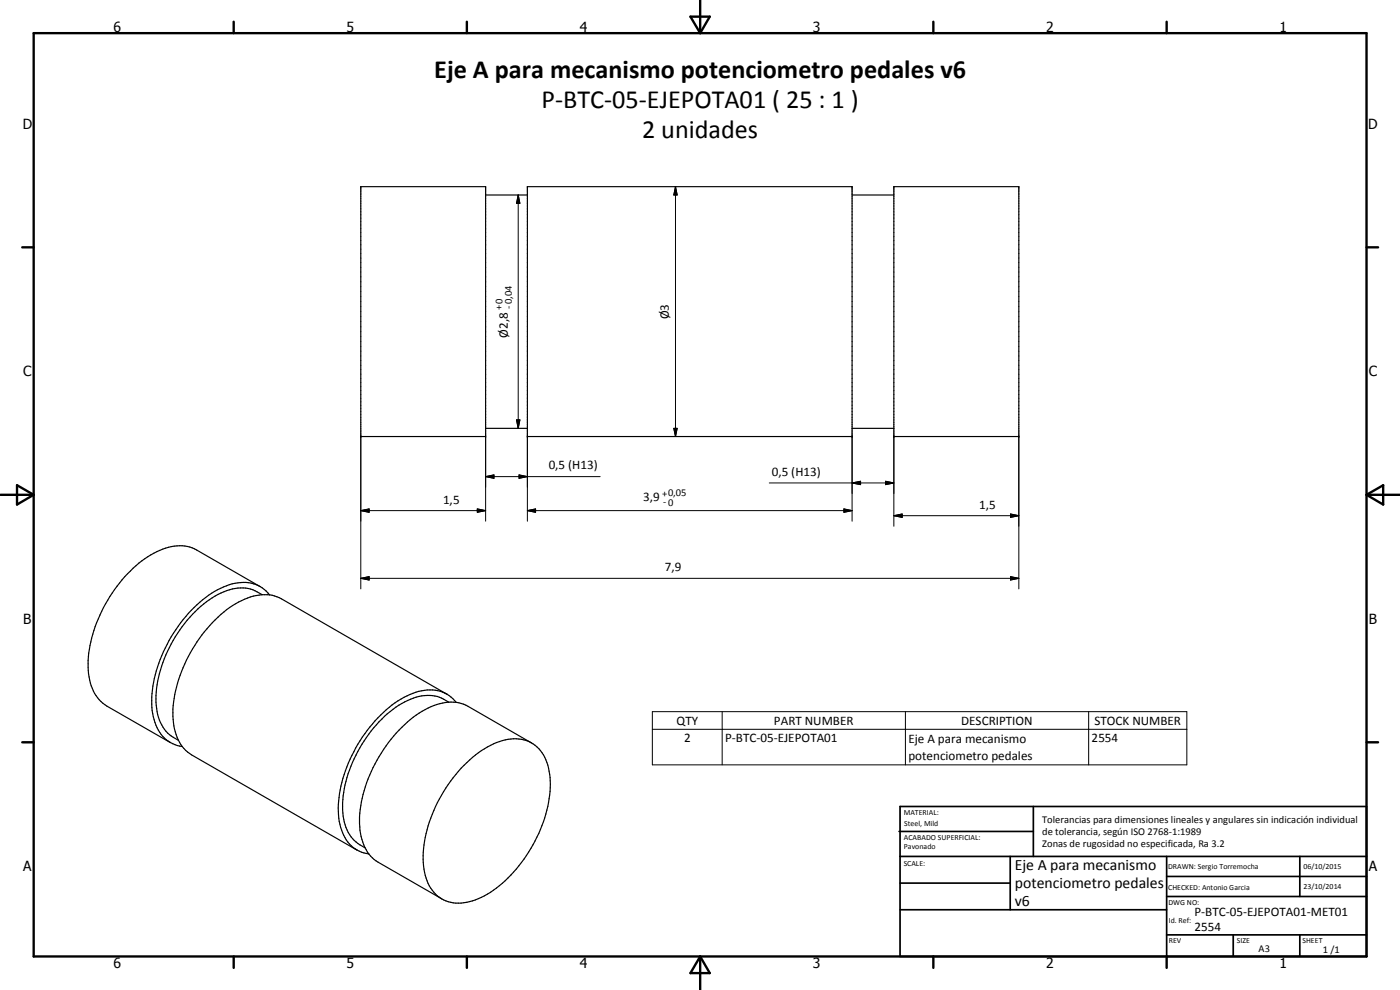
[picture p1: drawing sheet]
<svg xmlns="http://www.w3.org/2000/svg" width="420mm" height="297mm" viewBox="0 0 420 297" stroke-linecap="round" stroke-linejoin="round" font-family="sans-serif">
<g fill="none" stroke="#000" stroke-width=".35">
<path d="M108.3 56h37.4v75h-37.4zM145.7 58.5h12.6M158.3 56h97.4v75h-97.4zM255.7 58.5h12.6M268.3 56h37.5v75h-37.5zM145.7 128.5h12.6M255.7 128.5h12.6M78.1 176l-19.1-11a12.5 12.5 0 0 0-11.9 .5 39.2 39.2 0 0 0-17.6 20.2 31.4 31.4 0 0 0-2.4 19.2 11.5 11.5 0 0 0 4.9 6.9l19.1 11M78.1 176a12.5 12.5 0 0 0-11.9 .5 39.3 39.3 0 0 0-17.7 20.2 31.6 31.6 0 0 0-2.5 18.4 10.4 10.4 0 0 0 8.7 8.9M78.1 176l1.8 1.3 1 1.2M78.7 178.4a11.5 11.5 0 0 0-12.4-.5 37.5 37.5 0 0 0-17.8 22 23.9 23.9 0 0 0-.7 16.1 10.5 10.5 0 0 0 5.7 6.1M134.1 208.3l-49.7-28.6a12 12 0 0 0-11 .1 37.5 37.5 0 0 0-16.9 17.1 33.7 33.7 0 0 0-4.1 21.8 12 12 0 0 0 5.1 7.8l49.6 28.6"/>
<path d="M134.7 210.7a12 12 0 0 0-13.3-.1 38.8 38.8 0 0 0-17.9 24.9 20.3 20.3 0 0 0 1.4 14.9l.9 1.2a11.4 11.4 0 0 0 3.7 2.8M136.9 210.7a10.1 10.1 0 0 0-11.2-3.3 31.9 31.9 0 0 0-16.2 12.7 39.8 39.8 0 0 0-7.9 24.4 12.5 12.5 0 0 0 5.6 10.6M136.9 210.7l2.2 .6 1.4 .6 19 11M136.9 210.7a19.9 19.9 0 0 0-14.6 5.9 43.8 43.8 0 0 0-14.4 28.4 15.9 15.9 0 0 0 3.8 12.4l1.8 1.3 19.1 11M138.4 230.5a27 27 0 0 1 14.1-8.7 10.2 10.2 0 0 1 12.1 8.7 32.9 32.9 0 0 1-3.5 20.7 39.3 39.3 0 0 1-16.6 18 12.8 12.8 0 0 1-11.4 .8 11.9 11.9 0 0 1-6-10.2 39.5 39.5 0 0 1 9.7-27.4zM107.2 255.1l1.3 .6 2.2 .5"/>
</g>
<g fill="#000">
<circle cx="108.3" cy="131" r=".18"/>
<circle cx="145.7" cy="131" r=".18"/>
<circle cx="158.3" cy="131" r=".18"/>
<circle cx="255.7" cy="131" r=".18"/>
<circle cx="268.3" cy="131" r=".18"/>
<circle cx="305.8" cy="131" r=".18"/>
</g>
<g fill="none" stroke="#000" stroke-width=".71">
<path d="M10.1 9.9h400v277.1h-400zM70.1 6.5v3.4M140.1 6.5v3.4M207.2 5h5.8l-2.9 4.9zM210.1 0v9.9M280.1 6.5v3.4M350.1 6.5v3.4M6.7 74.2h3.4M410.1 74.2h3.5M.1 148.5h10M5.1 145.6l5 2.9-5 2.9zM410.1 148.5h10"/>
<path d="M410.1 148.5l5-2.9v5.8zM6.7 222.7h3.4M410.1 222.7h3.5M70.1 287v3.4M140.1 287v3.4M210.1 287v10M210.1 287l2.9 5h-5.8zM280.1 287v3.4M350.1 287v3.4"/>
</g>
<g fill="none" stroke="#000" stroke-width=".51">
<path d="M269.8 249.5h40.3M270.1 242h140v45h-140zM270.1 257h140M303.2 257v16M310.1 242v15M350.1 257v30M390.1 257v12M270.1 265h33.1M270.1 273h80M350.1 269h60M350.1 263h60M350.1 280.5h60"/>
<path d="M370.1 280.5v6.5M390.1 280.5v6.5"/>
</g>
<g fill="none" stroke="#000" stroke-width=".3">
<path d="M155.5 58.5l.5 2.5h-1zM155.5 58.5v70M202.7 56l.5 2.5h-1zM202.7 56v75M108.3 131v45.7M145.7 131v25.4M155 126h1l-.5 2.5zM158.3 131v25.4M202.2 128.5h1l-.5 2.5zM255.7 131v25.4M268.3 131v26.9M305.8 131v45.7"/>
<path d="M108.3 153.2l2.5-.5v1zM108.3 153.2h37.4M143.2 152.7l2.5 .5-2.5 .5zM145.7 143l2.5-.5v1zM145.7 143h34.4M155.8 142.5l2.5 .5-2.5 .5zM158.3 153.2l2.4-.5v1zM158.3 153.2h97.4M230.9 144.9h37.4M253.3 152.7l2.4 .5-2.4 .5zM255.7 144.9l2.6-.5v1zM265.8 144.4l2.5 .5-2.5 .5z"/>
<path d="M268.3 154.7l2.5-.5v1zM268.3 154.7h37.5M303.3 154.2l2.5 .5-2.5 .5zM108.3 173.5l2.5-.5v1zM108.3 173.5h197.5M303.3 173l2.5 .5-2.5 .5zM195.8 213.5h160.4v16h-160.4zM195.8 218.8h160.4M216.7 213.5v16M271.7 213.5v16M326.7 213.5v16"/>
</g>
<g fill="#000">
<path d="M202.7 56l.5 2.5h-1zM155.5 58.5l.5 2.5h-1zM155 126h1l-.5 2.5zM202.2 128.5h1l-.5 2.5zM108.3 153.2l2.5-.5v1zM143.2 152.7l2.5 .5-2.5 .5zM145.7 143l2.5-.5v1zM155.8 142.5l2.5 .5-2.5 .5zM158.3 153.2l2.4-.5v1zM253.3 152.7l2.4 .5-2.4 .5zM255.7 144.9l2.6-.5v1zM265.8 144.4l2.5 .5-2.5 .5z"/>
<path d="M268.3 154.7l2.5-.5v1zM303.3 154.2l2.5 .5-2.5 .5zM108.3 173.5l2.5-.5v1zM303.3 173l2.5 .5-2.5 .5z"/>
</g>
<g font-size="7.9">
<text x="130.3" y="23.5">Eje A para mecanismo potenciometro pedales v6</text>
<text x="162.5" y="32.4">P-BTC-05-EJEPOTA01 ( 25 : 1 )</text>
<text x="192.7" y="41.4">2 unidades</text>
</g>
<g font-size="4.7">
<text x="304.6" y="261.1">Eje A para mecanismo</text>
<text x="304.6" y="266.5">potenciometro pedales</text>
<text x="304.6" y="271.9">v6</text>
</g>
<g font-size="4.2">
<text x="34" y="9.6">6</text>
<text x="104" y="9.6">5</text>
<text x="174" y="9.6">4</text>
<text x="244" y="9.6">3</text>
<text x="314" y="9.6">2</text>
<text x="384" y="9.6">1</text>
<text x="6.8" y="38.7">D</text>
<text x="410.6" y="38.7">D</text>
<text x="7" y="112.9">C</text>
<text x="410.8" y="112.9">C</text>
<text x="7" y="187.1">B</text>
<text x="410.8" y="187.1">B</text>
<text x="7" y="261.4">A</text>
<text x="410.8" y="261.4">A</text>
<text x="34" y="290.4">6</text>
<text x="104" y="290.4">5</text>
<text x="174" y="290.4">4</text>
<text x="244" y="290.4">3</text>
<text x="314" y="290.4">2</text>
<text x="384" y="290.4">1</text>
</g>
<g font-size="3.9">
<text x="200.8" y="95.8" transform="rotate(-90 200.8 95.8)">Ø3</text>
<text x="152.4" y="101.3" transform="rotate(-90 152.4 101.3)">Ø2,8</text>
<text x="164.7" y="140.8">0,5 (H13)</text>
<text x="231.6" y="142.7">0,5 (H13)</text>
<text x="133" y="151.2">1,5</text>
<text x="193" y="150.3">3,9</text>
<text x="293.9" y="152.7">1,5</text>
<text x="199.5" y="171.4">7,9</text>
<text x="203.1" y="217.5">QTY</text>
<text x="232.3" y="217.4">PART NUMBER</text>
<text x="288.5" y="217.5">DESCRIPTION</text>
<text x="328.5" y="217.5">STOCK NUMBER</text>
<text x="205.3" y="222.8">2</text>
<text x="217.6" y="222.8">P-BTC-05-EJEPOTA01</text>
<text x="272.6" y="222.8">Eje A para mecanismo</text>
<text x="327.6" y="222.8">2554</text>
<text x="272.6" y="228.1">potenciometro pedales</text>
<text x="358.5" y="275">P-BTC-05-EJEPOTA01-MET01</text>
<text x="358.5" y="279.4">2554</text>
</g>
<g font-size="3.1">
<text x="150.7" y="93" transform="rotate(-90 150.7 93)">+0</text>
<text x="153.6" y="92.8" transform="rotate(-90 153.6 92.8)">-0,04</text>
<text x="198.7" y="149">+0,05</text>
<text x="199" y="151.5">-0</text>
<text x="312.7" y="246.8">Tolerancias para dimensiones lineales y angulares sin indicación individual</text>
<text x="312.7" y="250.4">de tolerancia, según ISO 2768-1:1989</text>
<text x="312.7" y="254">Zonas de rugosidad no especificada, Ra 3.2</text>
<text x="377.7" y="285.6">A3</text>
<text x="397" y="285.9">1 /1</text>
</g>
<g font-size="2.4">
<text x="271.2" y="244.4">MATERIAL:</text>
<text x="271.3" y="252">ACABADO SUPERFICIAL:</text>
<text x="271.4" y="247.9">Steel, Mild</text>
<text x="271.3" y="254.6">Pavonado</text>
<text x="271.2" y="259.7">SCALE:</text>
<text x="350.6" y="260.8">DRAWN: Sergio Torremocha</text>
<text x="391.2" y="260.6">06/10/2015</text>
<text x="350.6" y="267">CHECKED: Antonio Garcia</text>
<text x="391.2" y="266.7">23/10/2014</text>
<text x="350.6" y="271.4">DWG NO:</text>
<text x="350.8" y="276.9">Id. Ref:</text>
<text x="350.8" y="282.8">REV</text>
<text x="371.2" y="282.9">SIZE</text>
<text x="390.9" y="282.9">SHEET</text>
</g>
</svg>
